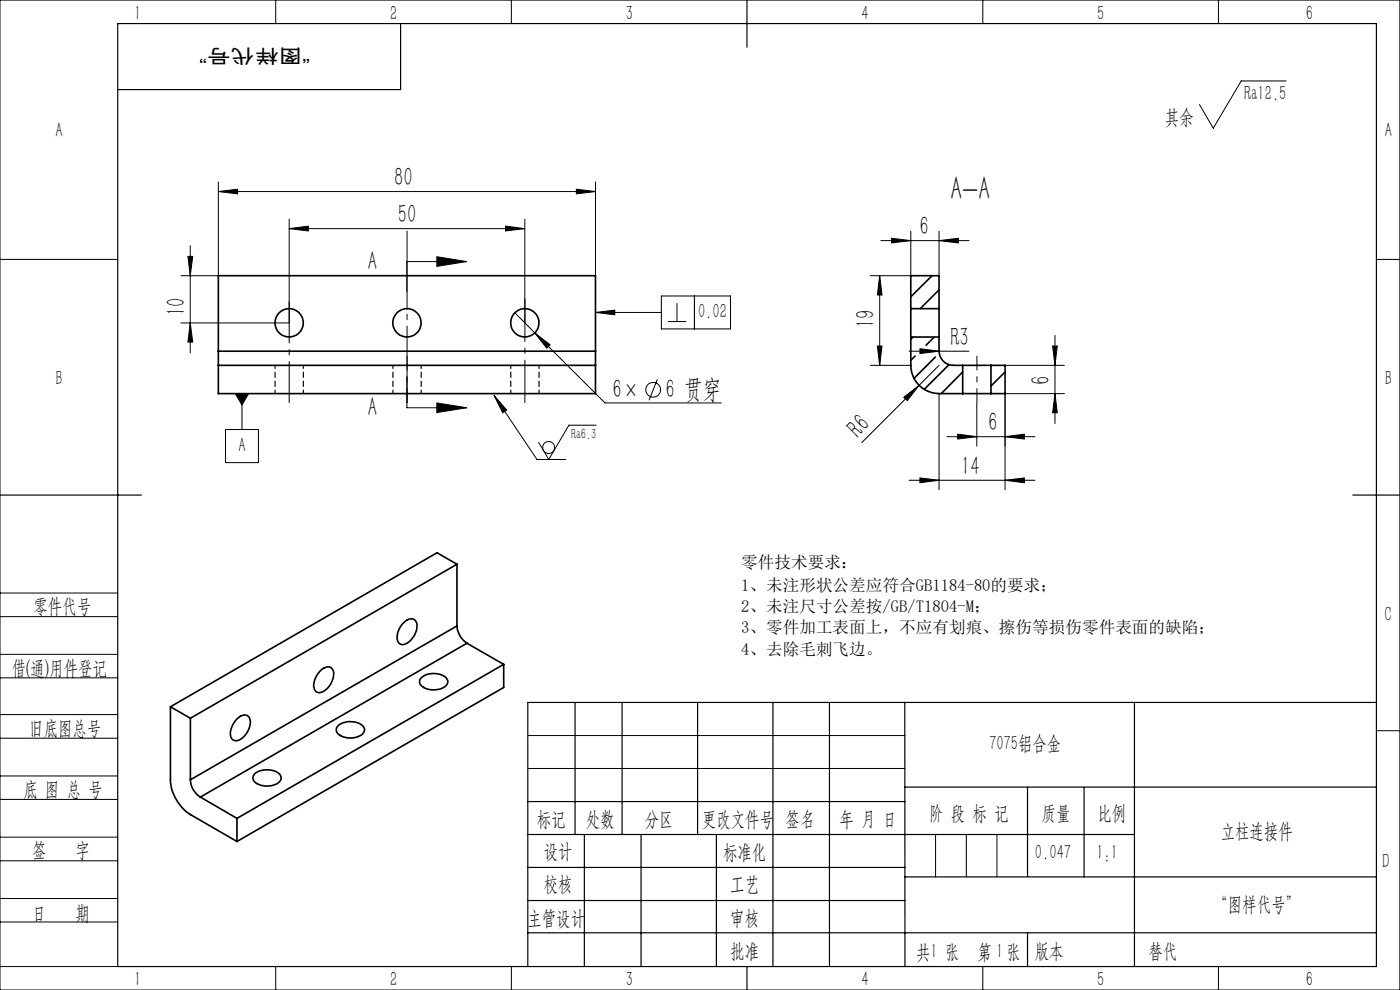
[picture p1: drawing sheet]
<svg xmlns="http://www.w3.org/2000/svg" width="297mm" height="210mm" viewBox="0 0 297 210" stroke-linecap="round" stroke-linejoin="round" font-family="sans-serif">
<g fill="none" stroke="#000" stroke-width=".35">
<path d="M197.7 58.5l-4.5 4.5M46.3 74.5v3M46.3 77.5v6h80v-6M46.3 74.5v-16h80v16M46.3 77.5h80M46.3 74.5h80M126.3 74.5v3M193.2 65.5v6M193.2 71.5v6a6 6 0 0 0 6 6h5M193.2 65.5v-7h6v7M193.2 65.5h6M193.2 71.5h6"/>
<path d="M193.7 71.5l-.5 .5M194.1 75.5l-.9 .9M198.2 71.5l-1.7 1.7M198.4 75.7l-4.5 4.5M199.2 65.5v6M199.2 71.5v3a3.1 3.1 0 0 0 3 3h2M199.2 61.5l-4 4M201.3 77.4l-5.2 5.2M204.2 77.5h6M204.2 77.5v6M204.2 78.9l-4.5 4.6M210.2 77.5h3v6h-3"/>
<path d="M210.2 77.5v6M213.2 78.9l-3 3M204.2 83.5h6M204.2 83.4v.1M213.2 83.4l-.1 .1M96.9 119.7l-56.5 32.7M96.9 119.7l-4.2-2.4-56.5 32.6M96.9 119.7v13.1M85.4 132.3a1.95 1.95 0 0 1 2.6-.8 3.2 3.2 0 0 1-.6 4 2.19 2.19 0 0 1-2.6 1 2.82 2.82 0 0 1 .1-3.4zM96.9 132.8a4.8 4.8 0 0 0 2.2 3.6M96.9 132.8l-56.5 32.6M99.1 136.4l-56.6 32.7"/>
<path d="M99.1 136.4l7.8 4.5M36.2 149.9v15.5a9.4 9.4 0 0 0 4.2 7.4l9.9 5.7M36.2 149.9l4.2 2.5M40.4 152.4v13M50.3 152.4a1.63 1.63 0 0 1 2.5-.3 3.8 3.8 0 0 1-1 4.1 1.84 1.84 0 0 1-2.6 .6 3.4 3.4 0 0 1 .9-4.1zM68 142.2a1.63 1.63 0 0 1 2.5-.3 3.6 3.6 0 0 1-1 4.1 1.79 1.79 0 0 1-2.6 .5 3.8 3.8 0 0 1 1.1-4.3zM71.8 153.8a4.3 4.3 0 0 1 5.3 .3 1.38 1.38 0 0 1-1.1 2.1 4.1 4.1 0 0 1-4.5-.8l-.1-.8zM89.3 143.9a4.2 4.2 0 0 1 5.5 0 1.39 1.39 0 0 1-1.1 2.1 4.1 4.1 0 0 1-4.6-.8l-.1-.6zM106.9 140.9l-56.6 32.7M106.9 140.9v4.9l-56.6 32.7M40.4 165.4a4.4 4.4 0 0 0 2.1 3.7M42.5 169.1l7.8 4.5"/>
<path d="M50.3 173.6v4.9M54.2 164a4.3 4.3 0 0 1 5.2 .3 1.31 1.31 0 0 1-.7 2 4.2 4.2 0 0 1-4.9-.7l-.1-.8z"/>
<circle cx="61.3" cy="68.5" r="3"/>
<circle cx="86.4" cy="68.5" r="3"/>
<circle cx="111.3" cy="68.5" r="3"/>
</g>
<g fill="none" stroke="#000" stroke-width=".21">
<path d="M0 0h297v210h-297zM58.5 0v5M108.5 0v5M208.5 0v5M258.5 0v5M272.8 17.2h-9.5l-5.9 10-2.9-5M46.3 38.6v19.9h-7.9M126.3 38.6v19.9M0 55h25M39.9 54.4h1l-.5 4.1zM40.4 52.1v22.8M46.3 40.6l4.1-.5v1z"/>
<path d="M46.3 40.6h80M61.3 48.5l4.1-.5v1zM61.3 46.5v22h-22.9M61.3 48.5h50M92.7 54.5l6.3 1-6.3 1zM99 55.5h-12.7v6.3M107.2 48l4.1 .5-4.1 .5zM111.3 46.5v22M122.3 40.1l4 .5-4 .5zM186.6 58.5l.5 4.1h-1zM186.6 58.5v19M186.9 51h18.7"/>
<path d="M189.2 50.5l4 .5-4 .5zM193.2 49v9.5h-8.6M199.2 51l4.1-.5v1zM199.2 49v9.5M292 55h5M40.4 68.5l.5 4.1h-1zM109.2 66.3l4.3 4.3M113.5 70.6l3.2 2.5-.7 .8zM113.5 70.6l14.8 14.9h24.7M126.3 66.3l4.1-.5v1zM126.3 66.3h14M140.3 62.8h14.7v7h-14.7z"/>
<path d="M141.7 68.2h3.9M143.6 64.3v3.9M147.3 62.8v7M184.6 77.5h8.6M186.1 73.4h1l-.5 4.1zM192.9 74.5h12.7M195.2 74l4 .5-4 .5zM199.2 77.5l-16.4 16.4M213.2 77.5h12.6M223.3 73.4h1l-.5 4.1zM223.8 71.1v18.7M47.8 91.1h7v7h-7z"/>
<path d="M49.9 83.5h2.8l-1.4 2.4zM51.3 83.5v7.6M86.3 80.1v6.4h12.7M92.7 85.5l6.3 1-6.3 1zM104.8 83.9l2.7 3.1-.9 .6zM104.8 83.9l9.1 13.6h6.1M126.5 90.2h-5.8l-4.3 7.3-2.1-3.7M139.5 80.5l-1.8 4.4M191.7 84.3l3.3-2.6-2.5 3.3zM199.2 83.5v20.4M200.9 92.6h18.7M203.2 92.1l4 .5-4 .5z"/>
<path d="M207.2 85.5v9.1M213.2 92.6l4.1-.5v1zM223.8 83.5l.5 4.1h-1zM225.8 83.5h-12.6v20.4M192.9 101.9h26.7M195.2 101.4l4 .5-4 .5zM213.2 101.9l4.1-.5v1zM0 138.8h25M0 125.8h25M0 130.8h25M0 143.8h25M0 156.6h25"/>
<path d="M0 151.6h25M112 156h80M292 155h5M0 169.6h25M0 164.6h25M0 177.6h25M112 163h80M198.5 177v9M205 177v9M211.5 177v9M0 182.6h25M0 190.6h25"/>
<path d="M0 195.6h25M0 205h25M58.5 205v5M108.5 205v5M208.5 205v5M258.5 205v5"/>
<circle cx="116.4" cy="94.9" r="1.28"/>
<circle cx="138.6" cy="82.7" r="1.56"/>
</g>
<path d="M86.4 85.5v-36.6" fill="none" stroke="#000" stroke-width=".21" stroke-dasharray="30.5 1.3 1.3 1.3" stroke-dashoffset="14.1" stroke-linecap="butt"/>
<path d="M61.4 64v21.5" fill="none" stroke="#000" stroke-width=".21" stroke-dasharray="30.5 1.3 1.3 1.3" stroke-dashoffset="21.6" stroke-linecap="butt"/>
<path d="M86.4 75.5v10M207.2 85.5v-10" fill="none" stroke="#000" stroke-width=".21" stroke-dasharray="30.5 1.3 1.3 1.3" stroke-dashoffset="27.4" stroke-linecap="butt"/>
<path d="M111.4 63.3v22.2" fill="none" stroke="#000" stroke-width=".21" stroke-dasharray="30.5 1.3 1.3 1.3" stroke-dashoffset="21.3" stroke-linecap="butt"/>
<path d="M58.4 77.5v6M64.4 77.5v6M83.4 77.5v6M89.4 77.5v6M108.4 77.5v6M114.4 77.5v6" fill="none" stroke="#000" stroke-width=".25" stroke-dasharray="1.3 .6" stroke-dashoffset=".5" stroke-linecap="butt"/>
<g fill="none" stroke="#000" stroke-width=".25">
<path d="M25 5h267v200h-267zM85 5v14h-60M158.5 0v10M0 105h30M287 105h10M122 149v28M132 149v28M148 149v28M164 149v56M176 149v56M191.9 149l.1 56M240.7 149v56"/>
<path d="M292 149h-180v56M112 177h128.7M112 170h80M124 177v28M136 177v28M152 177v28M191.9 167h100.1M218 167v18.9M230 167v19M112 197.9h180M112 184h80M112 191h80"/>
<path d="M192 186h100M218 197.9v7.1M158.5 205v5"/>
</g>
<g fill="#000">
<path d="M195.2 74l4 .5-4 .5zM191.7 84.3l3.3-2.6-2.5 3.3z"/>
<path d="M39.9 54.4h1l-.5 4.1zM40.4 68.5l.5 4.1h-1z"/>
<path d="M46.3 40.6l4.1-.5v1zM122.3 40.1l4 .5-4 .5zM61.3 48.5l4.1-.5v1zM107.2 48l4.1 .5-4.1 .5zM113.5 70.6l2.5 3.3 .7-.8zM189.2 50.5l4 .5-4 .5zM199.2 51l4.1-.5v1zM203.2 92.1l4 .5-4 .5zM213.2 92.6l4.1-.5v1z"/>
<path d="M92.7 54.5l6.3 1-6.3 1zM92.7 85.5l6.3 1-6.3 1z"/>
<path d="M186.1 73.4h1l-.5 4.1zM186.6 58.5l.5 4.1h-1z"/>
<path d="M223.3 73.4h1l-.5 4.1zM223.8 83.5l.5 4.1h-1z"/>
<path d="M104.8 83.9l2.7 3.1-.9 .6zM126.3 66.3l4.1-.5v1zM49.9 83.5l1.4 2.4 1.4-2.4z"/>
<path d="M213.2 101.9l4.1-.5v1zM195.2 101.4l4 .5-4 .5z"/>
</g>
<text font-size="7.1" x="201.6" y="42.5">A-A</text>
<g font-size="5.6">
<text x="83.6" y="39.5">80</text>
<text x="84.4" y="47.3">50</text>
<text x="195.1" y="49.9">6</text>
<text x="78" y="57.2">A</text>
<text x="39.3" y="67.1" transform="rotate(-90 39.3 67.1)">10</text>
<text x="185.5" y="69.6" transform="rotate(-90 185.5 69.6)">19</text>
<text x="201.6" y="73.3">R3</text>
<text x="222.7" y="81.8" transform="rotate(-90 222.7 81.8)">6</text>
<text x="78" y="88.2">A</text>
<text x="129.9" y="84.3">6×</text>
<text x="141.2" y="84.3">6 贯穿</text>
<text x="182.1" y="93.1" transform="rotate(-45 182.1 93.1)">R6</text>
<text x="209.6" y="91.5">6</text>
<text x="203.9" y="100.7">14</text>
</g>
<g font-size="4.4">
<text x="28.5" y="4.1">1</text>
<text x="82.7" y="4.1">2</text>
<text x="132.7" y="4.1">3</text>
<text x="182.7" y="4.1">4</text>
<text x="232.7" y="4.1">5</text>
<text x="277" y="4.1">6</text>
<text x="264" y="21.3">Ra12.5</text>
<text x="11.7" y="29.1">A</text>
<text x="247.1" y="26.3">其余</text>
<text x="293.8" y="29.1">A</text>
<text x="148.1" y="67.6">0.02</text>
<text x="11.7" y="81.6">B</text>
<text x="293.8" y="81.6">B</text>
<text x="50.6" y="95.9">A</text>
<text x="7.1" y="130.1">零件代号</text>
<text x="293.7" y="131.6">C</text>
<text x="2.5" y="143.2">借(通)用件登记</text>
<text x="6.2" y="155.8">旧底图总号</text>
<text x="209.9" y="159.1">7075铝合金</text>
<text x="5" y="168.9">底 图 总 号</text>
<text x="197.1" y="173.8">阶 段 标 记</text>
<text x="221" y="173.8">质量</text>
<text x="232.8" y="173.8">比例</text>
<text x="113.9" y="175.2">标记</text>
<text x="124.3" y="175.2">处数</text>
<text x="136.8" y="175.2">分区</text>
<text x="148.9" y="175.2">更改文件号</text>
<text x="166.7" y="175.2">签名</text>
<text x="178.1" y="175.2">年 月 日</text>
<text x="259" y="177.8">立柱连接件</text>
<text x="6.8" y="181.9">签</text>
<text x="16" y="181.9">字</text>
<text x="115.3" y="182.1">设计</text>
<text x="153.4" y="182.2">标准化</text>
<text x="219.6" y="182.1">0.047</text>
<text x="232.6" y="182.1">1:1</text>
<text x="293.2" y="184.1">D</text>
<text x="115.3" y="189">校核</text>
<text x="154.9" y="189">工艺</text>
<text x="6.8" y="195.2">日</text>
<text x="16" y="195.2">期</text>
<text x="111.9" y="196.2">主管设计</text>
<text x="154.9" y="196.2">审核</text>
<text x="257.4" y="193.2">“图样代号”</text>
<text x="154.9" y="203.1">批准</text>
<text x="194.4" y="203.4">共 张</text>
<text x="197.4" y="203.1">1</text>
<text x="207.4" y="203.4">第 张</text>
<text x="211.3" y="203.1">1</text>
<text x="219.5" y="203.1">版本</text>
<text x="243.6" y="203.1">替代</text>
<text x="28.5" y="209.1">1</text>
<text x="82.7" y="209.1">2</text>
<text x="132.7" y="209.1">3</text>
<text x="182.7" y="209.1">4</text>
<text x="232.7" y="209.1">5</text>
<text x="277" y="209.1">6</text>
</g>
<text font-size="4.1" x="65.8" y="10.4" transform="rotate(-180 65.8 10.4)">“图样代号”</text>
<g font-size="3.5">
<text x="157.2" y="120.4">零件技术要求：</text>
<text x="157.2" y="125.3">1、未注形状公差应符合GB1184-80的要求；</text>
<text x="157.2" y="129.8">2、未注尺寸公差按/GB/T1804-M；</text>
<text x="157.2" y="134.3">3、零件加工表面上，不应有划痕、擦伤等损伤零件表面的缺陷；</text>
<text x="157.2" y="138.9">4、去除毛刺飞边。</text>
</g>
<text font-size="3.2" x="121.2" y="93.2">Ra6.3</text>
</svg>
